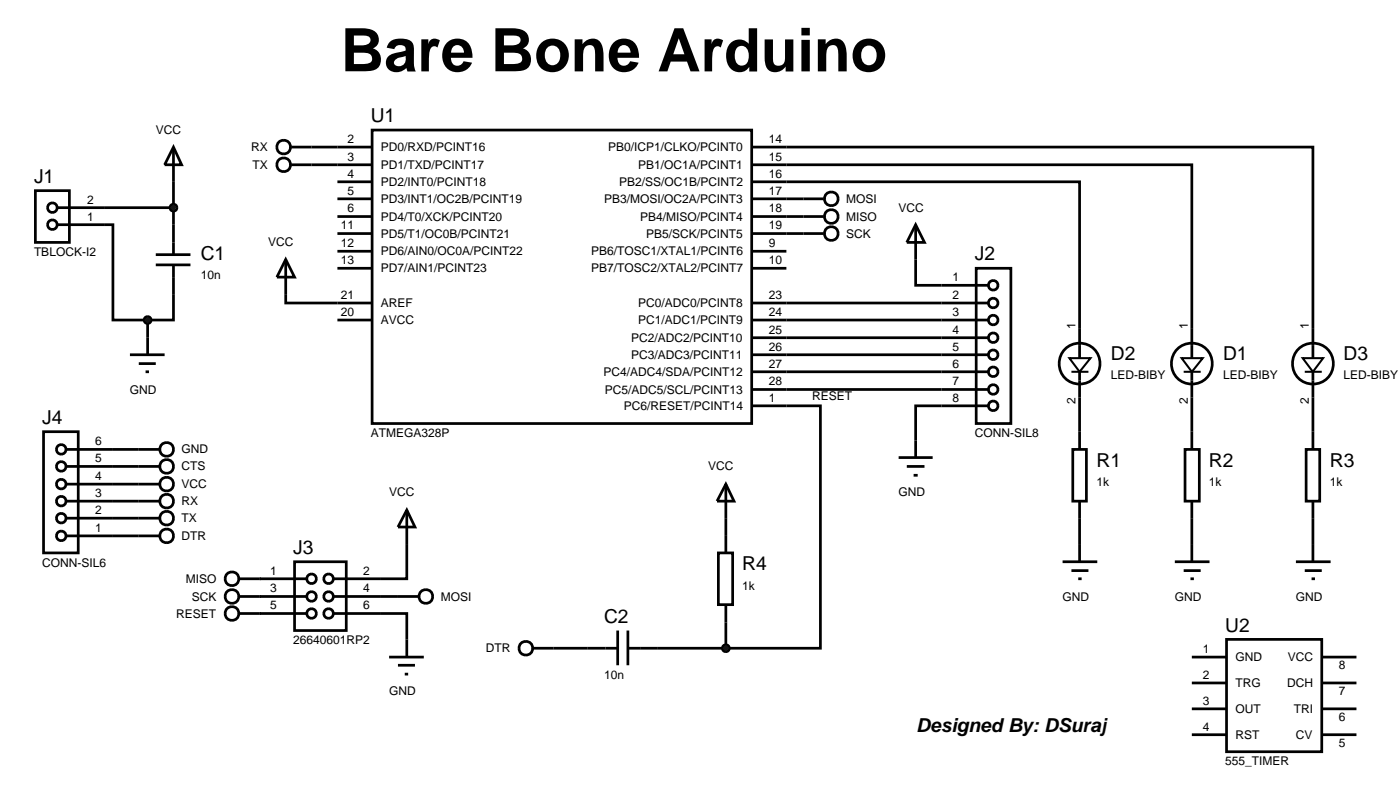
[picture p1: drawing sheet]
<svg xmlns="http://www.w3.org/2000/svg" width="206mm" height="117mm" viewBox="0 0 206 117" stroke-linecap="round" stroke-linejoin="round" font-family="sans-serif">
<g fill="none" stroke="#000" stroke-width=".4">
<path d="M5.2 28h5v7.6h-5zM8.5 33h8.1v14h5.1M8.5 30.5h17M22.9 38.9h5.1M22.9 37.4h5.1M25.5 38.9v8.1h-3.8M25.5 21.6l1.2 2.6h-2.5zM25.5 21.6v15.8M45.8 21.6h3.8M45.8 24.2h3.8M115.6 24.2h59.6v24.1M115.6 26.7h43.1v21.6"/>
<path d="M115.6 21.6h77.4v26.7M115.6 29.2h2.5M115.6 31.8h2.5M115.6 34.3h2.5M134.6 38.1v3.8h3.8M21.7 47v2.6M42 43.2v1.3h7.6M115.6 59.6h5v35.6h-13.9M115.6 44.5h22.8M115.6 47h22.8M115.6 49.6h22.8M115.6 52.1h22.8"/>
<path d="M115.6 54.6h22.8M115.6 57.2h22.8M138.4 59.6h-3.8v5.1M158.7 58.4v5M175.2 58.4v5M193 58.4v5M16.6 66h3.8M16.6 68.5h3.8M16.6 71.1h3.8M16.6 73.6h3.8M16.6 76.1h3.8M16.6 78.7h3.8"/>
<path d="M59.8 79.9v5.1h-3.8M106.7 76.1v2.6M158.7 76.1v3.8M175.2 76.1v3.8M193 76.1v3.8M56 90.1h3.8v3.8M56 87.6h2.5M81.4 95.2h5M96.6 95.2h10.1M106.7 91.4v3.8"/>
<circle cx="7.7" cy="33" r=".7"/>
<circle cx="7.7" cy="30.5" r=".7"/>
</g>
<path d="M25.2 30.1l.3-.1-.5 .5zM25.5 30l.4 .2 .1 .3zM25.5 31l.5-.5-.2 .4zM25 30.5l.5 .5-.3-.1z" fill="#004000" stroke="#000" stroke-width=".4"/>
<path d="M25.5 30l.5 .5-.5 .5-.5-.5z" fill="#004000"/>
<path d="M19.1 52.1h5.1M20.4 53.4h2.5M21.4 54.6h.5M21.7 49.6v2.5" fill="none" stroke="#000" stroke-width=".4"/>
<path d="M21.3 46.7l.4-.2-.5 .5zM21.7 46.5l.4 .2 .1 .3zM22.2 47l-.1 .3-.4 .2zM21.2 47l.5 .5-.3-.1z" fill="#004000" stroke="#000" stroke-width=".4"/>
<path d="M21.2 47l.5-.5 .5 .5-.5 .5z" fill="#004000"/>
<g fill="none" stroke="#000" stroke-width=".4">
<path d="M54.7 19.1h55.8v43.1h-55.8zM42 38.1l1.3 2.6h-2.6zM42 38.1v5.1M49.6 21.6h5.1M49.6 24.2h5.1M49.6 29.2h5.1M49.6 26.7h5.1M49.6 36.9h5.1M49.6 34.3h5.1M49.6 31.8h5.1M49.6 39.4h5.1M110.5 21.6h5.1"/>
<path d="M110.5 24.2h5.1M110.5 29.2h5.1M110.5 26.7h5.1M110.5 36.9h5.1M110.5 34.3h5.1M110.5 31.8h5.1M110.5 39.4h5.1M118.1 29.2h3M118.1 34.3h3M118.1 31.8h3M134.6 33l1.3 2.6h-2.6zM134.6 33v5.1"/>
<path d="M143.5 39.4h5.1v22.8h-5.1zM49.6 47h5.1M49.6 44.5h5.1M110.5 59.6h5.1M110.5 57.2h5.1M110.5 54.6h5.1M110.5 52.1h5.1M110.5 49.6h5.1M110.5 47h5.1M110.5 44.5h5.1M138.4 59.6h6.9M138.4 57.2h6.9"/>
<path d="M138.4 54.6h6.9M138.4 52.1h6.9M138.4 49.6h6.9M138.4 47h6.9M138.4 44.5h6.9M138.4 41.9h6.9M158.7 48.3v4.3M158.7 54.6v3.8M175.2 48.3v4.3M175.2 54.6v3.8M193 48.3v4.3M193 54.6v3.8"/>
<path d="M106.7 71.1l1.2 2.5h-2.5zM106.7 71.1v5M106.7 78.7v2.5M132.1 67.2h5M133.3 68.5h2.6M134.3 69.8h.6M134.6 64.7v2.5M157.7 66h2v7.6h-2zM158.7 63.4v2.6M158.7 73.6v2.5M158.7 79.9v2.6M174.2 66h2.1v7.6h-2.1z"/>
<path d="M175.2 63.4v2.6M175.2 73.6v2.5M175.2 79.9v2.6M192 66h2v7.6h-2zM193 63.4v2.6M193 73.6v2.5M193 79.9v2.6M78.3 95.2h3.1M86.4 95.2h4.4M90.8 92.6v5.1M92.3 92.6v5.1M92.3 95.2h4.3"/>
<path d="M105.6 81.2h2.1v7.6h-2.1zM106.7 88.8v2.6M156.2 82.5h5.1M157.5 83.8h2.5M158.5 85h.5M172.7 82.5h5.1M174 83.8h2.5M175 85h.5M190.5 82.5h5.1M191.8 83.8h2.5M192.8 85h.5"/>
<circle cx="122.2" cy="29.2" r="1.01"/>
<circle cx="122.2" cy="31.8" r="1.01"/>
<circle cx="122.2" cy="34.3" r="1.01"/>
<circle cx="146" cy="59.6" r=".7"/>
<circle cx="146" cy="52.1" r=".7"/>
<circle cx="146" cy="41.9" r=".7"/>
<circle cx="146" cy="54.6" r=".7"/>
<circle cx="146" cy="49.6" r=".7"/>
<circle cx="146" cy="47" r=".7"/>
<circle cx="146" cy="57.2" r=".7"/>
<circle cx="146" cy="44.5" r=".7"/>
<circle cx="158.7" cy="53.4" r="3"/>
<circle cx="175.2" cy="53.4" r="3"/>
<circle cx="193" cy="53.4" r="3"/>
<circle cx="77.3" cy="95.2" r="1.01"/>
</g>
<path d="M157.2 52.6h3.1l-1.6 2zM157.5 54.6h2.5M173.7 52.6h3.1l-1.6 2zM174 54.6h2.5M191.5 52.6h3l-1.5 2zM191.8 54.6h2.5" fill="none" stroke="#000" stroke-width=".3"/>
<path d="M106.3 94.9l.4-.2-.5 .5zM106.7 94.7l.3 .1 .2 .4zM107.2 95.2l-.1 .3-.4 .2zM106.2 95.2l.5 .5-.3-.1z" fill="#004000" stroke="#000" stroke-width=".4"/>
<path d="M106.2 95.2l.5-.5 .5 .5-.5 .5z" fill="#004000"/>
<g fill="none" stroke="#000" stroke-width=".4">
<path d="M42.8 21.6h3M42.8 24.2h3M6.4 63.4h5.1v17.8h-5.1zM9.7 78.7h6.9M9.7 76.1h6.9M9.7 73.6h6.9M9.7 71.1h6.9M9.7 68.5h6.9M9.7 66h6.9M20.4 78.7h3M20.4 76.1h3M20.4 73.6h3"/>
<path d="M20.4 71.1h3M20.4 68.5h3M20.4 66h3M59.8 74.9l1.2 2.5h-2.5zM59.8 74.9v5M35.1 85h9.9M35.1 87.6h9.9M35.1 90.1h9.9M43.3 82.5h7.6v10.1h-7.6zM49.1 85h6.9M49.1 87.6h6.9M49.1 90.1h6.9"/>
<path d="M57.2 96.5h5.1M58.5 87.6h3M58.5 97.7h2.5M59.5 99h.5M59.8 93.9v2.6M175.2 96.5h5.1M180.3 93.9h14v16.5h-14zM194.3 96.5h5.1M175.2 100.3h5.1M175.2 104.1h5.1M175.2 107.9h5.1M194.3 100.3h5.1"/>
<path d="M194.3 104.1h5.1M194.3 107.9h5.1"/>
<circle cx="41.7" cy="24.2" r="1.01"/>
<circle cx="41.7" cy="21.6" r="1.01"/>
<circle cx="9" cy="76.1" r=".7"/>
<circle cx="9" cy="66" r=".7"/>
<circle cx="9" cy="78.7" r=".7"/>
<circle cx="9" cy="73.6" r=".7"/>
<circle cx="9" cy="71.1" r=".7"/>
<circle cx="9" cy="68.5" r=".7"/>
<circle cx="24.5" cy="76.1" r="1.01"/>
<circle cx="24.5" cy="66" r="1.01"/>
<circle cx="24.5" cy="78.7" r="1.01"/>
<circle cx="24.5" cy="71.1" r="1.01"/>
<circle cx="24.5" cy="68.5" r="1.01"/>
<circle cx="24.5" cy="73.6" r="1.01"/>
<circle cx="34.1" cy="87.6" r="1.01"/>
<circle cx="34.1" cy="85" r="1.01"/>
<circle cx="34.1" cy="90.1" r="1.01"/>
<circle cx="45.8" cy="85" r=".7"/>
<circle cx="45.8" cy="87.6" r=".7"/>
<circle cx="45.8" cy="90.1" r=".7"/>
<circle cx="48.3" cy="85" r=".7"/>
<circle cx="48.3" cy="87.6" r=".7"/>
<circle cx="48.3" cy="90.1" r=".7"/>
<circle cx="62.6" cy="87.6" r="1.01"/>
</g>
<text font-size="8.8" x="50.1" y="10.5">Bare Bone Arduino</text>
<g font-size="2.8">
<text x="54.5" y="18">U1</text>
<text x="5" y="26.9">J1</text>
<text x="29.5" y="38.2">C1</text>
<text x="143.3" y="38.3">J2</text>
<text x="163.3" y="52.9">D2</text>
<text x="179.8" y="52.9">D1</text>
<text x="197.5" y="52.9">D3</text>
<text x="6.2" y="62.3">J4</text>
<text x="161.2" y="68.6">R1</text>
<text x="177.7" y="68.6">R2</text>
<text x="195.5" y="68.6">R3</text>
<text x="43.1" y="81.4">J3</text>
<text x="109.1" y="83.8">R4</text>
<text x="88.8" y="91.5">C2</text>
<text x="180.1" y="92.8">U2</text>
<text x="134.7" y="107.5">Designed By: DSuraj</text>
</g>
<g font-size="1.8">
<text x="22.9" y="19.7">VCC</text>
<text x="36.9" y="22.2">RX</text>
<text x="51.1" y="23.6">3</text>
<text x="51.1" y="21">2</text>
<text x="56" y="22.2">PD0/RXD/PCINT16</text>
<text x="89.4" y="22.2">PB0/ICP1/CLKO/PCINT0</text>
<text x="113" y="21">14</text>
<text x="113" y="23.6">15</text>
<text x="12.8" y="29.9">2</text>
<text x="37.1" y="24.8">TX</text>
<text x="51.1" y="28.6">5</text>
<text x="51.1" y="26.1">4</text>
<text x="56" y="29.8">PD3/INT1/OC2B/PCINT19</text>
<text x="56" y="27.3">PD2/INT0/PCINT18</text>
<text x="56" y="24.8">PD1/TXD/PCINT17</text>
<text x="88.8" y="29.8">PB3/MOSI/OC2A/PCINT3</text>
<text x="91" y="27.3">PB2/SS/OC1B/PCINT2</text>
<text x="93.8" y="24.8">PB1/OC1A/PCINT1</text>
<text x="113" y="28.6">17</text>
<text x="113" y="26.1">16</text>
<text x="124.4" y="29.8">MOSI</text>
<text x="12.8" y="32.4">1</text>
<text x="50.1" y="33.7">11</text>
<text x="51.1" y="31.2">6</text>
<text x="56" y="34.9">PD5/T1/OC0B/PCINT21</text>
<text x="56" y="32.4">PD4/T0/XCK/PCINT20</text>
<text x="94.1" y="32.4">PB4/MISO/PCINT4</text>
<text x="95" y="34.9">PB5/SCK/PCINT5</text>
<text x="113" y="31.2">18</text>
<text x="113" y="33.7">19</text>
<text x="124.4" y="32.4">MISO</text>
<text x="124.4" y="34.9">SCK</text>
<text x="132.1" y="31.1">VCC</text>
<text x="5" y="37.6">TBLOCK-I2</text>
<text x="29.5" y="41">10n</text>
<text x="39.4" y="36.2">VCC</text>
<text x="50.1" y="36.3">12</text>
<text x="50.1" y="38.8">13</text>
<text x="56" y="37.5">PD6/AIN0/OC0A/PCINT22</text>
<text x="56" y="40">PD7/AIN1/PCINT23</text>
<text x="86.9" y="40">PB7/TOSC2/XTAL2/PCINT7</text>
<text x="86.9" y="37.5">PB6/TOSC1/XTAL1/PCINT6</text>
<text x="113" y="38.8">10</text>
<text x="113" y="36.3">9</text>
<text x="140" y="41.3">1</text>
<text x="50.1" y="46.4">20</text>
<text x="50.1" y="43.9">21</text>
<text x="56" y="47.6">AVCC</text>
<text x="56" y="45.1">AREF</text>
<text x="93.8" y="47.6">PC1/ADC1/PCINT9</text>
<text x="93.8" y="45.1">PC0/ADC0/PCINT8</text>
<text x="113" y="46.4">24</text>
<text x="113" y="43.9">23</text>
<text x="140" y="43.9">2</text>
<text x="140" y="46.4">3</text>
<text x="92.8" y="52.7">PC3/ADC3/PCINT11</text>
<text x="92.8" y="50.2">PC2/ADC2/PCINT10</text>
<text x="113" y="54">27</text>
<text x="113" y="51.5">26</text>
<text x="113" y="49">25</text>
<text x="140" y="49">4</text>
<text x="140" y="51.5">5</text>
<text x="140" y="54">6</text>
<text x="158.1" y="48.3" transform="rotate(-90 158.1 48.3)">1</text>
<text x="174.6" y="48.3" transform="rotate(-90 174.6 48.3)">1</text>
<text x="192.4" y="48.3" transform="rotate(-90 192.4 48.3)">1</text>
<text x="19.1" y="57.8">GND</text>
<text x="88.7" y="55.2">PC4/ADC4/SDA/PCINT12</text>
<text x="88.9" y="57.8">PC5/ADC5/SCL/PCINT13</text>
<text x="113" y="59">1</text>
<text x="113" y="56.6">28</text>
<text x="119.4" y="58.8">RESET</text>
<text x="140" y="56.6">7</text>
<text x="140" y="59">8</text>
<text x="158.1" y="59.4" transform="rotate(-90 158.1 59.4)">2</text>
<text x="163.3" y="55.7">LED-BIBY</text>
<text x="174.6" y="59.4" transform="rotate(-90 174.6 59.4)">2</text>
<text x="179.8" y="55.7">LED-BIBY</text>
<text x="192.4" y="59.4" transform="rotate(-90 192.4 59.4)">2</text>
<text x="197.5" y="55.7">LED-BIBY</text>
<text x="14" y="65.4">6</text>
<text x="54.5" y="64.2">ATMEGA328P</text>
<text x="91.7" y="60.2">PC6/RESET/PCINT14</text>
<text x="143.3" y="64.2">CONN-SIL8</text>
<text x="14" y="70.5">4</text>
<text x="14" y="67.9">5</text>
<text x="26.7" y="66.6">GND</text>
<text x="26.7" y="69.1">CTS</text>
<text x="26.7" y="71.7">VCC</text>
<text x="104.1" y="69.1">VCC</text>
<text x="161.2" y="71.4">1k</text>
<text x="177.7" y="71.4">1k</text>
<text x="195.5" y="71.4">1k</text>
<text x="14" y="75.5">2</text>
<text x="14" y="73">3</text>
<text x="26.7" y="74.2">RX</text>
<text x="26.7" y="76.7">TX</text>
<text x="57.2" y="72.9">VCC</text>
<text x="132.1" y="72.9">GND</text>
<text x="6.2" y="83.2">CONN-SIL6</text>
<text x="14" y="78.1">1</text>
<text x="26.7" y="79.3">DTR</text>
<text x="27.3" y="85.6">MISO</text>
<text x="28.2" y="88.2">SCK</text>
<text x="39.7" y="84.4">1</text>
<text x="39.7" y="87">3</text>
<text x="39.7" y="89.5">5</text>
<text x="53.4" y="84.4">2</text>
<text x="53.4" y="87">4</text>
<text x="53.4" y="89.5">6</text>
<text x="64.8" y="88.2">MOSI</text>
<text x="109.1" y="86.6">1k</text>
<text x="156.2" y="88.2">GND</text>
<text x="172.7" y="88.2">GND</text>
<text x="190.5" y="88.2">GND</text>
<text x="25.9" y="90.7">RESET</text>
<text x="43.1" y="94.6">26640601RP2</text>
<text x="71.4" y="95.8">DTR</text>
<text x="176.8" y="95.9">1</text>
<text x="88.8" y="99.7">10n</text>
<text x="176.8" y="99.7">2</text>
<text x="181.6" y="97.1">GND</text>
<text x="181.6" y="100.9">TRG</text>
<text x="189.2" y="100.9">DCH</text>
<text x="189.3" y="97.1">VCC</text>
<text x="196.8" y="98.3">8</text>
<text x="57.2" y="102.1">GND</text>
<text x="176.8" y="103.5">3</text>
<text x="176.8" y="107.3">4</text>
<text x="181.6" y="104.7">OUT</text>
<text x="190.2" y="104.7">TRI</text>
<text x="196.8" y="102.1">7</text>
<text x="196.8" y="105.9">6</text>
<text x="180.1" y="112.4">555_TIMER</text>
<text x="181.6" y="108.5">RST</text>
<text x="190.5" y="108.5">CV</text>
<text x="196.8" y="109.7">5</text>
</g>
</svg>
